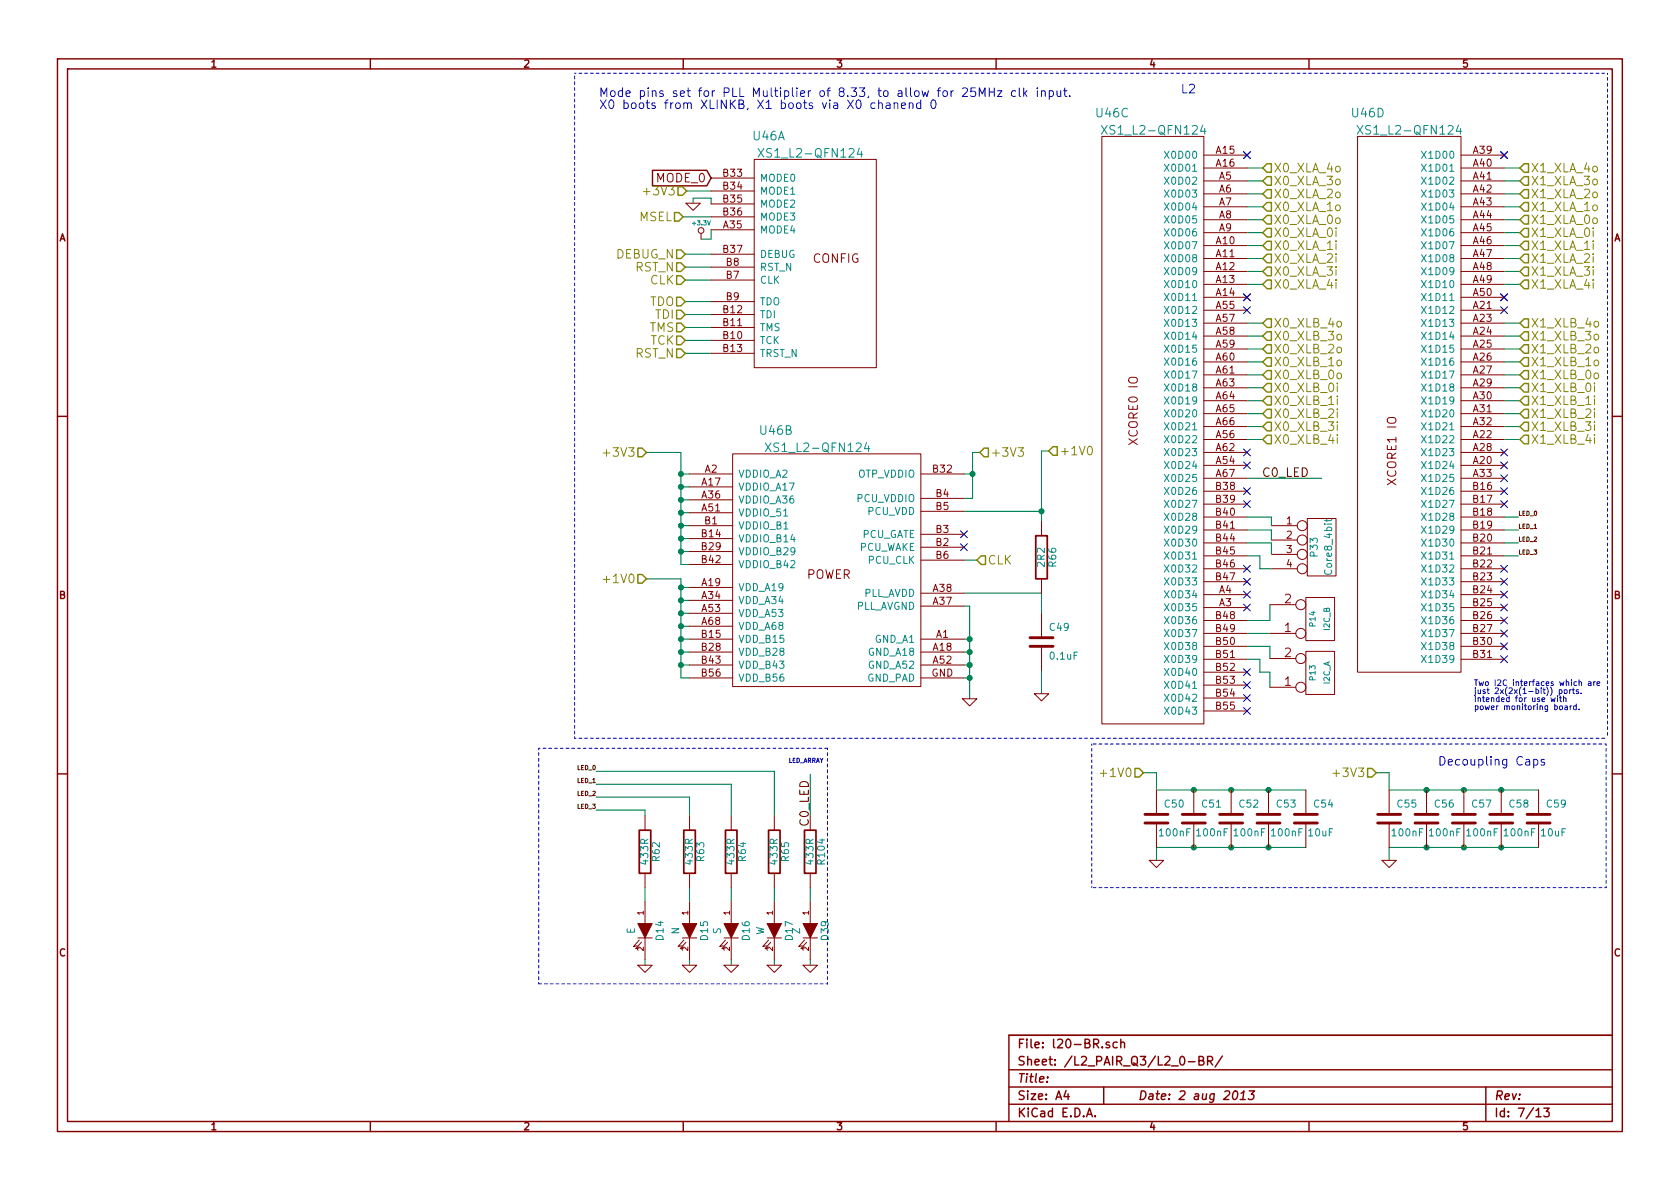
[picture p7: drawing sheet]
EESchema Schematic File Version 2  date Fri 02 Aug 2013 09:54:41 BST
LIBS:power
LIBS:device
LIBS:transistors
LIBS:conn
LIBS:linear
LIBS:regul
LIBS:74xx
LIBS:cmos4000
LIBS:adc-dac
LIBS:memory
LIBS:xilinx
LIBS:special
LIBS:microcontrollers
LIBS:dsp
LIBS:microchip
LIBS:analog_switches
LIBS:motorola
LIBS:texas
LIBS:intel
LIBS:audio
LIBS:interface
LIBS:digital-audio
LIBS:philips
LIBS:display
LIBS:cypress
LIBS:siliconi
LIBS:opto
LIBS:atmel
LIBS:contrib
LIBS:valves
LIBS:xmos_custom_library
LIBS:XS1-L1-128
LIBS:testpoints
LIBS:XMP16-03-cache
EELAYER 24 0
EELAYER END
$Descr A4 11693 8268
encoding utf-8
Sheet 7 13
Title ""
Date "2 aug 2013"
Rev ""
Comp ""
Comment1 ""
Comment2 ""
Comment3 ""
Comment4 ""
$EndDescr
Wire Wire Line
	4950 1590 4950 1655
Wire Wire Line
	4950 1655 4880 1655
Wire Wire Line
	8680 4490 8840 4490
Wire Wire Line
	8840 4490 8840 4575
Wire Wire Line
	8840 4200 8840 4310
Wire Wire Line
	8840 4310 8680 4310
Wire Wire Line
	5640 5670 5640 5380
Wire Wire Line
	4740 3140 4740 3920
Wire Wire Line
	4950 1500 4755 1500
Wire Wire Line
	4950 1410 4950 1370
Wire Wire Line
	4950 1370 4825 1370
Wire Wire Line
	4825 1370 4825 1405
Wire Wire Line
	4780 1320 4950 1320
Wire Notes Line
	3750 5200 3750 6840
Wire Notes Line
	3750 5200 5760 5200
Wire Notes Line
	5760 5200 5760 6840
Wire Notes Line
	5760 6840 3750 6840
Wire Wire Line
	5390 6670 5390 6710
Wire Wire Line
	5390 6170 5390 6270
Wire Wire Line
	4150 5450 5090 5450
Wire Wire Line
	5090 5450 5090 5670
Wire Wire Line
	4800 6670 4800 6710
Wire Wire Line
	4800 6170 4800 6270
Wire Wire Line
	4800 5670 4800 5540
Wire Wire Line
	4490 5670 4490 5630
Wire Wire Line
	4490 5630 4150 5630
Wire Wire Line
	8790 1880 8680 1880
Wire Wire Line
	8790 1700 8680 1700
Wire Wire Line
	8680 1520 8790 1520
Wire Wire Line
	8680 1340 8790 1340
Wire Wire Line
	8790 1160 8680 1160
Connection ~ 9930 5890
Wire Wire Line
	10710 5890 9670 5890
Connection ~ 10450 5890
Connection ~ 10450 5490
Wire Wire Line
	10710 5490 9670 5490
Connection ~ 9930 5490
Wire Wire Line
	9670 5490 9670 5370
Wire Wire Line
	9670 5370 9580 5370
Connection ~ 10190 5490
Connection ~ 10190 5890
Wire Wire Line
	9670 5890 9670 5980
Wire Wire Line
	8050 5980 8050 5890
Connection ~ 8570 5890
Connection ~ 8570 5490
Wire Notes Line
	4000 5130 4000 500 
Wire Wire Line
	4770 2450 4950 2450
Wire Wire Line
	4770 1760 4950 1760
Wire Wire Line
	4950 1940 4770 1940
Wire Wire Line
	4770 2270 4950 2270
Wire Wire Line
	4770 2090 4950 2090
Wire Wire Line
	6710 4120 7250 4120
Wire Wire Line
	7250 4120 7250 4260
Connection ~ 6770 3290
Wire Wire Line
	6710 3460 6770 3460
Wire Wire Line
	6770 3460 6770 3140
Connection ~ 4740 3290
Wire Wire Line
	4800 3290 4740 3290
Connection ~ 4740 3470
Wire Wire Line
	4740 3470 4800 3470
Connection ~ 4740 3650
Wire Wire Line
	4740 3650 4800 3650
Connection ~ 4740 3830
Wire Wire Line
	4740 3830 4800 3830
Connection ~ 4740 4620
Wire Wire Line
	4800 4710 4740 4710
Wire Wire Line
	4740 4710 4740 4020
Connection ~ 4740 4440
Wire Wire Line
	4740 4530 4800 4530
Connection ~ 4740 4260
Wire Wire Line
	4740 4350 4800 4350
Connection ~ 4740 4080
Wire Wire Line
	4800 4080 4740 4080
Wire Wire Line
	4740 4170 4800 4170
Connection ~ 6750 4440
Wire Wire Line
	6710 4210 6750 4210
Connection ~ 6750 4620
Wire Wire Line
	6750 4530 6710 4530
Wire Wire Line
	6750 4710 6710 4710
Wire Notes Line
	4000 5130 11190 5130
Wire Notes Line
	4000 500  11190 500 
Wire Wire Line
	6750 4620 6710 4620
Connection ~ 6750 4710
Wire Wire Line
	6710 4440 6750 4440
Connection ~ 6750 4530
Wire Wire Line
	4740 4260 4800 4260
Connection ~ 4740 4170
Wire Wire Line
	4740 4020 4500 4020
Wire Wire Line
	4740 4440 4800 4440
Connection ~ 4740 4350
Wire Wire Line
	4740 4620 4800 4620
Connection ~ 4740 4530
Wire Wire Line
	4740 3140 4500 3140
Wire Wire Line
	4740 3740 4800 3740
Connection ~ 4740 3740
Wire Wire Line
	4740 3560 4800 3560
Connection ~ 4740 3560
Wire Wire Line
	4740 3380 4800 3380
Connection ~ 4740 3380
Wire Wire Line
	6770 3140 6820 3140
Wire Wire Line
	6710 3290 6770 3290
Wire Wire Line
	7300 3130 7250 3130
Wire Wire Line
	7250 3130 7250 3620
Wire Wire Line
	6710 3550 7250 3550
Connection ~ 7250 3550
Wire Wire Line
	7250 4820 7250 4660
Wire Wire Line
	4770 2180 4950 2180
Wire Wire Line
	4770 2360 4950 2360
Wire Wire Line
	4770 1850 4950 1850
Wire Notes Line
	11190 500  11190 5130
Wire Wire Line
	7960 5370 8050 5370
Wire Wire Line
	8050 5370 8050 5490
Connection ~ 8310 5490
Wire Wire Line
	8050 5490 9090 5490
Connection ~ 8830 5490
Connection ~ 8830 5890
Wire Wire Line
	8050 5890 9090 5890
Connection ~ 8310 5890
Wire Notes Line
	11180 6170 7600 6170
Wire Notes Line
	11180 6170 11180 5170
Wire Notes Line
	11180 5170 7600 5170
Wire Notes Line
	7600 5170 7600 6170
Wire Wire Line
	6710 3890 6800 3890
Wire Wire Line
	8790 1250 8680 1250
Wire Wire Line
	8790 1430 8680 1430
Wire Wire Line
	8790 1610 8680 1610
Wire Wire Line
	8790 1790 8680 1790
Wire Wire Line
	8790 1970 8680 1970
Wire Wire Line
	8790 3050 8680 3050
Wire Wire Line
	8790 2870 8680 2870
Wire Wire Line
	8790 2690 8680 2690
Wire Wire Line
	8790 2510 8680 2510
Wire Wire Line
	8790 2330 8680 2330
Wire Wire Line
	8790 2240 8680 2240
Wire Wire Line
	8680 2420 8790 2420
Wire Wire Line
	8680 2600 8790 2600
Wire Wire Line
	8790 2780 8680 2780
Wire Wire Line
	8790 2960 8680 2960
Wire Wire Line
	10580 2960 10470 2960
Wire Wire Line
	10580 2780 10470 2780
Wire Wire Line
	10470 2600 10580 2600
Wire Wire Line
	10470 2420 10580 2420
Wire Wire Line
	10580 2240 10470 2240
Wire Wire Line
	10580 2330 10470 2330
Wire Wire Line
	10580 2510 10470 2510
Wire Wire Line
	10580 2690 10470 2690
Wire Wire Line
	10580 2870 10470 2870
Wire Wire Line
	10580 3050 10470 3050
Wire Wire Line
	10580 1970 10470 1970
Wire Wire Line
	10580 1790 10470 1790
Wire Wire Line
	10580 1610 10470 1610
Wire Wire Line
	10580 1430 10470 1430
Wire Wire Line
	10580 1250 10470 1250
Wire Wire Line
	10580 1160 10470 1160
Wire Wire Line
	10470 1340 10580 1340
Wire Wire Line
	10470 1520 10580 1520
Wire Wire Line
	10580 1700 10470 1700
Wire Wire Line
	10580 1880 10470 1880
Wire Wire Line
	10570 3590 10470 3590
Wire Wire Line
	10570 3680 10470 3680
Wire Wire Line
	10570 3860 10470 3860
Wire Wire Line
	10570 3770 10470 3770
Wire Wire Line
	4490 6170 4490 6270
Wire Wire Line
	4490 6670 4490 6710
Wire Wire Line
	4800 5540 4150 5540
Wire Wire Line
	5090 6170 5090 6270
Wire Wire Line
	5090 6670 5090 6710
Wire Wire Line
	5390 5670 5390 5360
Wire Wire Line
	5390 5360 4150 5360
Wire Wire Line
	6750 4210 6750 4855
Wire Wire Line
	4740 3920 4800 3920
Wire Wire Line
	5640 6170 5640 6270
Wire Wire Line
	5640 6670 5640 6710
Wire Wire Line
	8680 3320 9200 3320
Wire Wire Line
	8680 4400 8840 4400
Wire Wire Line
	8840 4775 8840 4670
Wire Wire Line
	8840 4670 8770 4670
Wire Wire Line
	8770 4670 8770 4580
Wire Wire Line
	8770 4580 8680 4580
$Comp
L +3.3V #PWR0252
U 1 1
P 4880 1655
F 0 "#PWR0252" H 4880 1615 30  0001 C CNN
F 1 "+3.3V" H 4880 1765 30  0000 C CNN
F 2 "" H 4880 1655 60  0001 C CNN
F 3 "" H 4880 1655 60  0001 C CNN
	1    4880 1655
	1    0    0    -1  
$EndComp
NoConn ~ 10470 4130
NoConn ~ 10470 4220
NoConn ~ 10470 4310
NoConn ~ 10470 4400
Text GLabel 4950 1230 0    60   Input ~ 0
MODE_0
Text Label 5640 5420 3    60   ~ 0
C0_LED
Text Label 8785 3320 0    60   ~ 0
C0_LED
$Comp
L GND #PWR0253
U 1 1
P 5640 6710
F 0 "#PWR0253" H 5640 6710 30  0001 C CNN
F 1 "GND" H 5640 6640 30  0001 C CNN
F 2 "" H 5640 6710 60  0001 C CNN
F 3 "" H 5640 6710 60  0001 C CNN
	1    5640 6710
	1    0    0    -1  
$EndComp
$Comp
L LED D39
U 1 1
P 5640 6470
F 0 "D39" H 5640 6570 50  0000 C CNN
F 1 "Z" H 5640 6370 50  0000 C CNN
F 2 "X_LED-0603" H 5640 6470 60  0001 C CNN
F 3 "" H 5640 6470 60  0001 C CNN
	1    5640 6470
	0    1    1    0   
$EndComp
$Comp
L R R104
U 1 1
P 5640 5920
F 0 "R104" V 5720 5920 50  0000 C CNN
F 1 "433R" V 5640 5920 50  0000 C CNN
F 2 "X-SM0603" H 5640 5920 60  0001 C CNN
F 3 "" H 5640 5920 60  0001 C CNN
	1    5640 5920
	1    0    0    -1  
$EndComp
Text Notes 10260 4775 0    40   ~ 0
Two I2C interfaces which are\njust 2x(2x(1-bit)) ports.\nIntended for use with\npower monitoring board.
$Comp
L CONN_2 P14
U 1 1
P 9190 4300
F 0 "P14" V 9140 4300 40  0000 C CNN
F 1 "I2C_B" V 9240 4300 40  0000 C CNN
F 2 "PIN_ARRAY_2X1" V 9340 4300 40  0001 C CNN
F 3 "" H 9190 4300 60  0001 C CNN
	1    9190 4300
	1    0    0    1   
$EndComp
$Comp
L CONN_2 P13
U 1 1
P 9190 4675
F 0 "P13" V 9140 4675 40  0000 C CNN
F 1 "I2C_A" V 9240 4675 40  0000 C CNN
F 2 "PIN_ARRAY_2X1" V 9340 4675 40  0001 C CNN
F 3 "" H 9190 4675 60  0001 C CNN
	1    9190 4675
	1    0    0    1   
$EndComp
$Comp
L GND #PWR0254
U 1 1
P 4825 1405
F 0 "#PWR0254" H 4825 1405 30  0001 C CNN
F 1 "GND" H 4825 1335 30  0001 C CNN
F 2 "" H 4825 1405 60  0001 C CNN
F 3 "" H 4825 1405 60  0001 C CNN
	1    4825 1405
	1    0    0    -1  
$EndComp
Text Notes 4170 675  0    60   ~ 0
Mode pins set for PLL Multiplier of 8.33, to allow for 25MHz clk input.\nX0 boots from XLINKB, X1 boots via X0 chanend 0
Text Notes 5490 5310 0    30   ~ 0
LED_ARRAY
$Comp
L R R65
U 1 1
P 5390 5920
F 0 "R65" V 5470 5920 50  0000 C CNN
F 1 "433R" V 5390 5920 50  0000 C CNN
F 2 "X-SM0603" H 5390 5920 60  0001 C CNN
F 3 "" H 5390 5920 60  0001 C CNN
	1    5390 5920
	1    0    0    -1  
$EndComp
$Comp
L LED D17
U 1 1
P 5390 6470
F 0 "D17" H 5390 6570 50  0000 C CNN
F 1 "W" H 5390 6370 50  0000 C CNN
F 2 "X_LED-0603" H 5390 6470 60  0001 C CNN
F 3 "" H 5390 6470 60  0001 C CNN
	1    5390 6470
	0    1    1    0   
$EndComp
$Comp
L GND #PWR0255
U 1 1
P 5390 6710
F 0 "#PWR0255" H 5390 6710 30  0001 C CNN
F 1 "GND" H 5390 6640 30  0001 C CNN
F 2 "" H 5390 6710 60  0001 C CNN
F 3 "" H 5390 6710 60  0001 C CNN
	1    5390 6710
	1    0    0    -1  
$EndComp
$Comp
L GND #PWR0256
U 1 1
P 5090 6710
F 0 "#PWR0256" H 5090 6710 30  0001 C CNN
F 1 "GND" H 5090 6640 30  0001 C CNN
F 2 "" H 5090 6710 60  0001 C CNN
F 3 "" H 5090 6710 60  0001 C CNN
	1    5090 6710
	1    0    0    -1  
$EndComp
$Comp
L LED D16
U 1 1
P 5090 6470
F 0 "D16" H 5090 6570 50  0000 C CNN
F 1 "S" H 5090 6370 50  0000 C CNN
F 2 "X_LED-0603" H 5090 6470 60  0001 C CNN
F 3 "" H 5090 6470 60  0001 C CNN
	1    5090 6470
	0    1    1    0   
$EndComp
$Comp
L R R64
U 1 1
P 5090 5920
F 0 "R64" V 5170 5920 50  0000 C CNN
F 1 "433R" V 5090 5920 50  0000 C CNN
F 2 "X-SM0603" H 5090 5920 60  0001 C CNN
F 3 "" H 5090 5920 60  0001 C CNN
	1    5090 5920
	1    0    0    -1  
$EndComp
$Comp
L R R63
U 1 1
P 4800 5920
F 0 "R63" V 4880 5920 50  0000 C CNN
F 1 "433R" V 4800 5920 50  0000 C CNN
F 2 "X-SM0603" H 4800 5920 60  0001 C CNN
F 3 "" H 4800 5920 60  0001 C CNN
	1    4800 5920
	1    0    0    -1  
$EndComp
$Comp
L LED D15
U 1 1
P 4800 6470
F 0 "D15" H 4800 6570 50  0000 C CNN
F 1 "N" H 4800 6370 50  0000 C CNN
F 2 "X_LED-0603" H 4800 6470 60  0001 C CNN
F 3 "" H 4800 6470 60  0001 C CNN
	1    4800 6470
	0    1    1    0   
$EndComp
$Comp
L GND #PWR0257
U 1 1
P 4800 6710
F 0 "#PWR0257" H 4800 6710 30  0001 C CNN
F 1 "GND" H 4800 6640 30  0001 C CNN
F 2 "" H 4800 6710 60  0001 C CNN
F 3 "" H 4800 6710 60  0001 C CNN
	1    4800 6710
	1    0    0    -1  
$EndComp
$Comp
L GND #PWR0258
U 1 1
P 4490 6710
F 0 "#PWR0258" H 4490 6710 30  0001 C CNN
F 1 "GND" H 4490 6640 30  0001 C CNN
F 2 "" H 4490 6710 60  0001 C CNN
F 3 "" H 4490 6710 60  0001 C CNN
	1    4490 6710
	1    0    0    -1  
$EndComp
$Comp
L LED D14
U 1 1
P 4490 6470
F 0 "D14" H 4490 6570 50  0000 C CNN
F 1 "E" H 4490 6370 50  0000 C CNN
F 2 "X_LED-0603" H 4490 6470 60  0001 C CNN
F 3 "" H 4490 6470 60  0001 C CNN
	1    4490 6470
	0    1    1    0   
$EndComp
$Comp
L R R62
U 1 1
P 4490 5920
F 0 "R62" V 4570 5920 50  0000 C CNN
F 1 "433R" V 4490 5920 50  0000 C CNN
F 2 "X-SM0603" H 4490 5920 60  0001 C CNN
F 3 "" H 4490 5920 60  0001 C CNN
	1    4490 5920
	1    0    0    -1  
$EndComp
Text Label 4150 5360 2    30   ~ 0
LED_0
Text Label 4150 5450 2    30   ~ 0
LED_1
Text Label 4150 5630 2    30   ~ 0
LED_3
Text Label 4150 5540 2    30   ~ 0
LED_2
Text Label 10570 3770 0    30   ~ 0
LED_2
Text Label 10570 3860 0    30   ~ 0
LED_3
Text Label 10570 3680 0    30   ~ 0
LED_1
Text Label 10570 3590 0    30   ~ 0
LED_0
$Comp
L XS1_L2-QFN124 U46
U 3 1
P 8060 1630
F 0 "U46" H 7740 2480 60  0000 C CNN
F 1 "XS1_L2-QFN124" H 8030 2360 60  0000 C CNN
F 2 "L2_QFN124" H 8060 1630 60  0001 C CNN
F 3 "http://www.xmos.com/published/xs1-l02a-qf124-datasheet" H 8060 1630 60  0001 C CNN
	3    8060 1630
	1    0    0    -1  
$EndComp
Text HLabel 10580 1160 2    60   Input ~ 0
X1_XLA_4o
Text HLabel 10580 1250 2    60   Input ~ 0
X1_XLA_3o
Text HLabel 10580 1340 2    60   Input ~ 0
X1_XLA_2o
Text HLabel 10580 1430 2    60   Input ~ 0
X1_XLA_1o
Text HLabel 10580 1520 2    60   Input ~ 0
X1_XLA_0o
Text HLabel 10580 1610 2    60   Input ~ 0
X1_XLA_0i
Text HLabel 10580 1700 2    60   Input ~ 0
X1_XLA_1i
Text HLabel 10580 1790 2    60   Input ~ 0
X1_XLA_2i
Text HLabel 10580 1880 2    60   Input ~ 0
X1_XLA_3i
Text HLabel 10580 1970 2    60   Input ~ 0
X1_XLA_4i
NoConn ~ 10470 1070
NoConn ~ 10470 1070
NoConn ~ 10470 2060
NoConn ~ 10470 2060
NoConn ~ 10470 2150
Text HLabel 10580 3050 2    60   Input ~ 0
X1_XLB_4i
Text HLabel 10580 2960 2    60   Input ~ 0
X1_XLB_3i
Text HLabel 10580 2870 2    60   Input ~ 0
X1_XLB_2i
Text HLabel 10580 2780 2    60   Input ~ 0
X1_XLB_1i
Text HLabel 10580 2690 2    60   Input ~ 0
X1_XLB_0i
Text HLabel 10580 2600 2    60   Input ~ 0
X1_XLB_0o
Text HLabel 10580 2510 2    60   Input ~ 0
X1_XLB_1o
Text HLabel 10580 2420 2    60   Input ~ 0
X1_XLB_2o
Text HLabel 10580 2330 2    60   Input ~ 0
X1_XLB_3o
Text HLabel 10580 2240 2    60   Input ~ 0
X1_XLB_4o
NoConn ~ 10470 3140
NoConn ~ 10470 3230
NoConn ~ 10470 3320
NoConn ~ 10470 3410
NoConn ~ 10470 3500
NoConn ~ 10470 3950
NoConn ~ 10470 4040
NoConn ~ 10470 4490
NoConn ~ 10470 4580
NoConn ~ 8680 4940
NoConn ~ 8680 4850
NoConn ~ 8680 4760
NoConn ~ 8680 4670
NoConn ~ 8680 4220
NoConn ~ 8680 4130
NoConn ~ 8680 4040
NoConn ~ 8680 3950
NoConn ~ 8680 3500
NoConn ~ 8680 3410
NoConn ~ 8680 3230
NoConn ~ 8680 3140
Text HLabel 8790 2240 2    60   Input ~ 0
X0_XLB_4o
Text HLabel 8790 2330 2    60   Input ~ 0
X0_XLB_3o
Text HLabel 8790 2420 2    60   Input ~ 0
X0_XLB_2o
Text HLabel 8790 2510 2    60   Input ~ 0
X0_XLB_1o
Text HLabel 8790 2600 2    60   Input ~ 0
X0_XLB_0o
Text HLabel 8790 2690 2    60   Input ~ 0
X0_XLB_0i
Text HLabel 8790 2780 2    60   Input ~ 0
X0_XLB_1i
Text HLabel 8790 2870 2    60   Input ~ 0
X0_XLB_2i
Text HLabel 8790 2960 2    60   Input ~ 0
X0_XLB_3i
Text HLabel 8790 3050 2    60   Input ~ 0
X0_XLB_4i
NoConn ~ 8680 2150
NoConn ~ 8680 2060
NoConn ~ 8680 2060
NoConn ~ 8680 1070
NoConn ~ 8680 1070
Text HLabel 8790 1970 2    60   Input ~ 0
X0_XLA_4i
Text HLabel 8790 1880 2    60   Input ~ 0
X0_XLA_3i
Text HLabel 8790 1790 2    60   Input ~ 0
X0_XLA_2i
Text HLabel 8790 1700 2    60   Input ~ 0
X0_XLA_1i
Text HLabel 8790 1610 2    60   Input ~ 0
X0_XLA_0i
Text HLabel 8790 1520 2    60   Input ~ 0
X0_XLA_0o
Text HLabel 8790 1430 2    60   Input ~ 0
X0_XLA_1o
Text HLabel 8790 1340 2    60   Input ~ 0
X0_XLA_2o
Text HLabel 8790 1250 2    60   Input ~ 0
X0_XLA_3o
Text HLabel 8790 1160 2    60   Input ~ 0
X0_XLA_4o
Text HLabel 6800 3890 2    60   Input ~ 0
CLK
Text Notes 8220 650  0    60   ~ 0
L2
Text Notes 10010 5330 0    60   ~ 0
Decoupling Caps
$Comp
L C C55
U 1 1
P 9670 5690
F 0 "C55" H 9720 5790 50  0000 L CNN
F 1 "100nF" H 9680 5590 50  0000 L CNN
F 2 "0204" H 9670 5690 60  0001 C CNN
F 3 "" H 9670 5690 60  0001 C CNN
	1    9670 5690
	1    0    0    -1  
$EndComp
$Comp
L C C56
U 1 1
P 9930 5690
F 0 "C56" H 9980 5790 50  0000 L CNN
F 1 "100nF" H 9940 5590 50  0000 L CNN
F 2 "0204" H 9930 5690 60  0001 C CNN
F 3 "" H 9930 5690 60  0001 C CNN
	1    9930 5690
	1    0    0    -1  
$EndComp
$Comp
L C C57
U 1 1
P 10190 5690
F 0 "C57" H 10240 5790 50  0000 L CNN
F 1 "100nF" H 10200 5590 50  0000 L CNN
F 2 "0204" H 10190 5690 60  0001 C CNN
F 3 "" H 10190 5690 60  0001 C CNN
	1    10190 5690
	1    0    0    -1  
$EndComp
$Comp
L C C58
U 1 1
P 10450 5690
F 0 "C58" H 10500 5790 50  0000 L CNN
F 1 "100nF" H 10460 5590 50  0000 L CNN
F 2 "0204" H 10450 5690 60  0001 C CNN
F 3 "" H 10450 5690 60  0001 C CNN
	1    10450 5690
	1    0    0    -1  
$EndComp
$Comp
L C C59
U 1 1
P 10710 5690
F 0 "C59" H 10760 5790 50  0000 L CNN
F 1 "10uF" H 10720 5590 50  0000 L CNN
F 2 "X-SM0805" H 10710 5690 60  0001 C CNN
F 3 "" H 10710 5690 60  0001 C CNN
	1    10710 5690
	1    0    0    -1  
$EndComp
Text HLabel 9580 5370 0    60   Input ~ 0
+3V3
$Comp
L GND #PWR0259
U 1 1
P 9670 5980
F 0 "#PWR0259" H 9670 5980 30  0001 C CNN
F 1 "GND" H 9670 5910 30  0001 C CNN
F 2 "" H 9670 5980 60  0001 C CNN
F 3 "" H 9670 5980 60  0001 C CNN
	1    9670 5980
	1    0    0    -1  
$EndComp
$Comp
L GND #PWR0260
U 1 1
P 8050 5980
F 0 "#PWR0260" H 8050 5980 30  0001 C CNN
F 1 "GND" H 8050 5910 30  0001 C CNN
F 2 "" H 8050 5980 60  0001 C CNN
F 3 "" H 8050 5980 60  0001 C CNN
	1    8050 5980
	1    0    0    -1  
$EndComp
Text HLabel 7960 5370 0    60   Input ~ 0
+1V0
$Comp
L C C54
U 1 1
P 9090 5690
F 0 "C54" H 9140 5790 50  0000 L CNN
F 1 "10uF" H 9100 5590 50  0000 L CNN
F 2 "X-SM0805" H 9090 5690 60  0001 C CNN
F 3 "" H 9090 5690 60  0001 C CNN
	1    9090 5690
	1    0    0    -1  
$EndComp
$Comp
L C C53
U 1 1
P 8830 5690
F 0 "C53" H 8880 5790 50  0000 L CNN
F 1 "100nF" H 8840 5590 50  0000 L CNN
F 2 "0204" H 8830 5690 60  0001 C CNN
F 3 "" H 8830 5690 60  0001 C CNN
	1    8830 5690
	1    0    0    -1  
$EndComp
$Comp
L C C52
U 1 1
P 8570 5690
F 0 "C52" H 8620 5790 50  0000 L CNN
F 1 "100nF" H 8580 5590 50  0000 L CNN
F 2 "0204" H 8570 5690 60  0001 C CNN
F 3 "" H 8570 5690 60  0001 C CNN
	1    8570 5690
	1    0    0    -1  
$EndComp
$Comp
L C C51
U 1 1
P 8310 5690
F 0 "C51" H 8360 5790 50  0000 L CNN
F 1 "100nF" H 8320 5590 50  0000 L CNN
F 2 "0204" H 8310 5690 60  0001 C CNN
F 3 "" H 8310 5690 60  0001 C CNN
	1    8310 5690
	1    0    0    -1  
$EndComp
$Comp
L C C50
U 1 1
P 8050 5690
F 0 "C50" H 8100 5790 50  0000 L CNN
F 1 "100nF" H 8060 5590 50  0000 L CNN
F 2 "0204" H 8050 5690 60  0001 C CNN
F 3 "" H 8050 5690 60  0001 C CNN
	1    8050 5690
	1    0    0    -1  
$EndComp
Text HLabel 4770 2450 0    60   Input ~ 0
RST_N
Text HLabel 4770 1760 0    60   Input ~ 0
DEBUG_N
Text HLabel 4770 1850 0    60   Input ~ 0
RST_N
Text HLabel 4755 1500 0    60   Input ~ 0
MSEL
Text HLabel 4780 1320 0    60   Input ~ 0
+3V3
Text HLabel 4770 1940 0    60   Input ~ 0
CLK
Text HLabel 4770 2360 0    60   Input ~ 0
TCK
Text HLabel 4770 2270 0    60   Input ~ 0
TMS
Text HLabel 4770 2180 0    60   Input ~ 0
TDI
Text HLabel 4770 2090 0    60   Input ~ 0
TDO
$Comp
L GND #PWR0261
U 1 1
P 7250 4820
F 0 "#PWR0261" H 7250 4820 30  0001 C CNN
F 1 "GND" H 7250 4750 30  0001 C CNN
F 2 "" H 7250 4820 60  0001 C CNN
F 3 "" H 7250 4820 60  0001 C CNN
	1    7250 4820
	1    0    0    -1  
$EndComp
$Comp
L C C49
U 1 1
P 7250 4460
F 0 "C49" H 7300 4560 50  0000 L CNN
F 1 "0.1uF" H 7300 4360 50  0000 L CNN
F 2 "0204" H 7250 4460 60  0001 C CNN
F 3 "" H 7250 4460 60  0001 C CNN
	1    7250 4460
	1    0    0    -1  
$EndComp
$Comp
L R R66
U 1 1
P 7250 3870
F 0 "R66" V 7330 3870 50  0000 C CNN
F 1 "2R2" V 7250 3870 50  0000 C CNN
F 2 "SM0603_Resistor" H 7250 3870 60  0001 C CNN
F 3 "" H 7250 3870 60  0001 C CNN
	1    7250 3870
	1    0    0    -1  
$EndComp
NoConn ~ 6710 3800
NoConn ~ 6710 3710
Text HLabel 7300 3130 2    60   Input ~ 0
+1V0
Text HLabel 6820 3140 2    60   Input ~ 0
+3V3
Text HLabel 4500 3140 0    60   Input ~ 0
+3V3
Text HLabel 4500 4020 0    60   Input ~ 0
+1V0
$Comp
L GND #PWR0262
U 1 1
P 6750 4855
F 0 "#PWR0262" H 6750 4855 30  0001 C CNN
F 1 "GND" H 6750 4785 30  0001 C CNN
F 2 "" H 6750 4855 60  0001 C CNN
F 3 "" H 6750 4855 60  0001 C CNN
	1    6750 4855
	1    0    0    -1  
$EndComp
$Comp
L XS1_L2-QFN124 U46
U 4 1
P 9840 1630
F 0 "U46" H 9520 2480 60  0000 C CNN
F 1 "XS1_L2-QFN124" H 9810 2360 60  0000 C CNN
F 2 "L2_QFN124" H 9810 2460 60  0001 C CNN
F 3 "" H 9840 1630 60  0001 C CNN
	4    9840 1630
	1    0    0    -1  
$EndComp
$Comp
L XS1_L2-QFN124 U46
U 1 1
P 5670 1790
F 0 "U46" H 5350 2640 60  0000 C CNN
F 1 "XS1_L2-QFN124" H 5640 2520 60  0000 C CNN
F 2 "L2_QFN124" H 5640 2620 60  0001 C CNN
F 3 "" H 5670 1790 60  0001 C CNN
	1    5670 1790
	1    0    0    -1  
$EndComp
$Comp
L XS1_L2-QFN124 U46
U 2 1
P 5720 3840
F 0 "U46" H 5400 4690 60  0000 C CNN
F 1 "XS1_L2-QFN124" H 5690 4570 60  0000 C CNN
F 2 "L2_QFN124" H 5690 4670 60  0001 C CNN
F 3 "" H 5720 3840 60  0001 C CNN
	2    5720 3840
	1    0    0    -1  
$EndComp
$Comp
L CONN_4 P33
U 1 1
P 9200 3800
F 0 "P33" V 9150 3800 50  0000 C CNN
F 1 "Core8_4bit" V 9250 3800 50  0000 C CNN
F 2 "~" H 9200 3800 60  0000 C CNN
F 3 "~" H 9200 3800 60  0000 C CNN
	1    9200 3800
	1    0    0    -1  
$EndComp
Wire Wire Line
	8680 3590 8850 3590
Wire Wire Line
	8850 3590 8850 3650
Wire Wire Line
	8680 3680 8850 3680
Wire Wire Line
	8850 3680 8850 3750
Wire Wire Line
	8850 3850 8850 3770
Wire Wire Line
	8850 3770 8680 3770
Wire Wire Line
	8850 3950 8770 3950
Wire Wire Line
	8770 3950 8770 3860
Wire Wire Line
	8770 3860 8680 3860
$EndSCHEMATC
